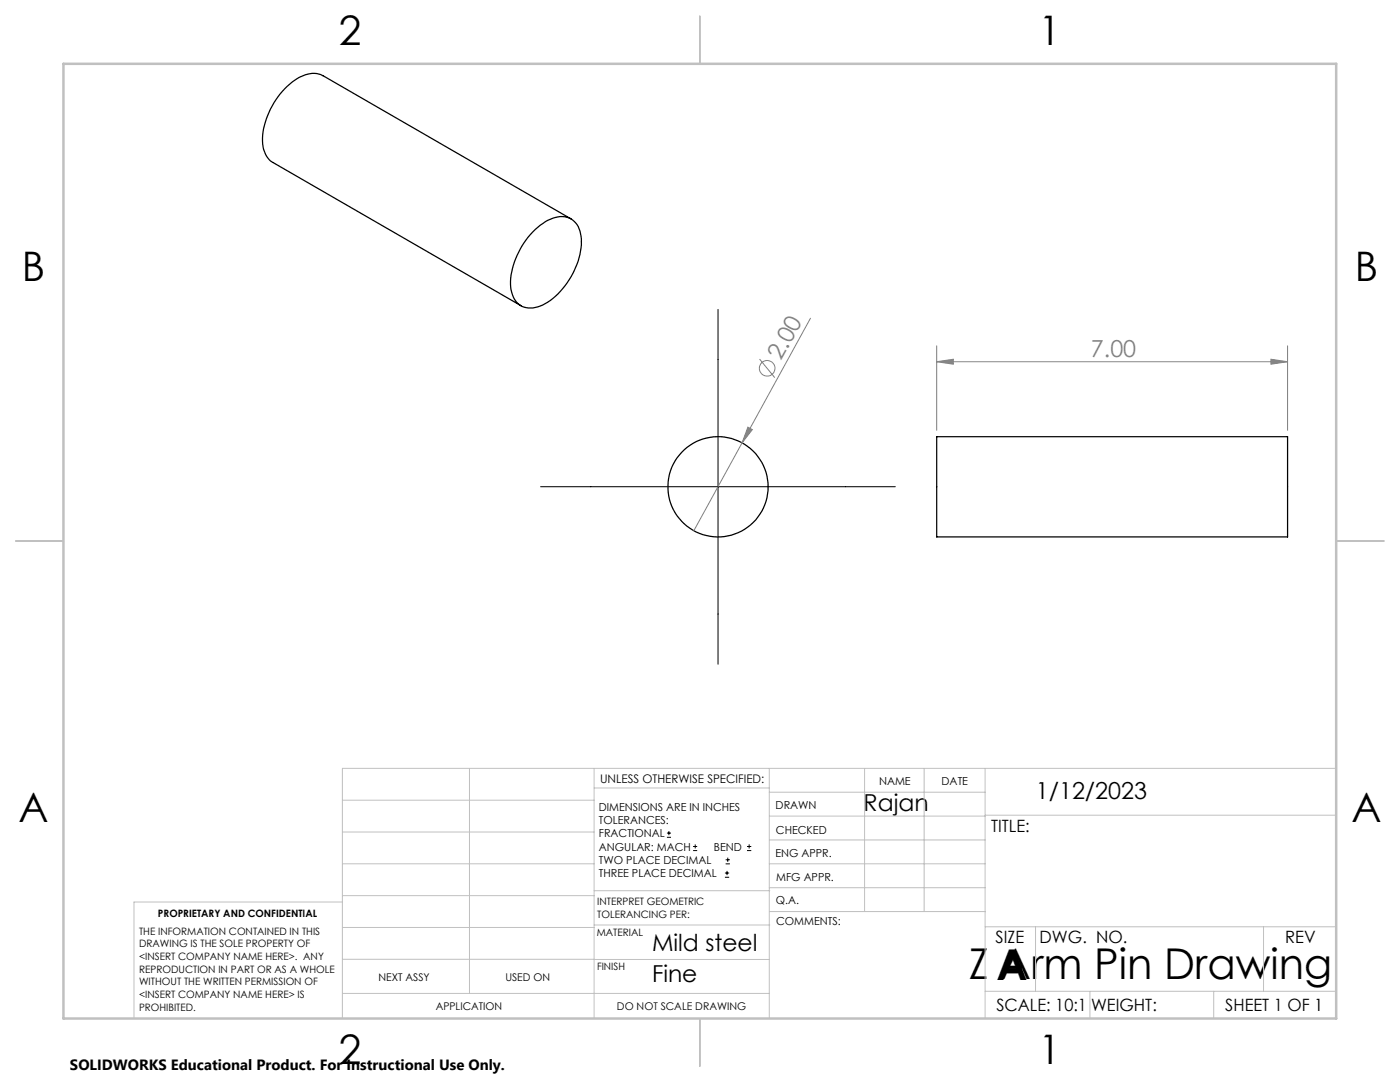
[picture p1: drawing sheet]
<svg xmlns="http://www.w3.org/2000/svg" width="279mm" height="216mm" viewBox="0 0 279 216" stroke-linecap="round" stroke-linejoin="round" font-family="sans-serif">
<g fill="none" stroke="#000" stroke-width=".25">
<path d="M106.8 45.8a7.8 7.8 0 0 1 5.9-2.5 4 4 0 0 1 3.3 3.8 15 15 0 0 1-4.7 11.6 7.6 7.6 0 0 1-6.3 2.7 4.2 4.2 0 0 1-3.1-4.1 15.5 15.5 0 0 1 4.9-11.5zM113.9 43.7l-49.4-28.6a4.7 4.7 0 0 0-4.7 .3 15.4 15.4 0 0 0-7.4 13.3 4.5 4.5 0 0 0 2.1 3.7l49.5 28.6M186.9 87.1h70.1v20h-70.1z"/>
<circle cx="143.3" cy="97.1" r="10"/>
</g>
<g fill="none" stroke="#808080" stroke-width=".2">
<path d="M151.6 71.6l3 3.8M161.7 63.5l-23.2 42.4M186.9 72.2l3.4-.5v1zM186.9 69v16.9M186.9 72.2h70.1M253.6 71.7l3.4 .5-3.4 .5zM257 69v16.9M149.3 85.2l.8 .5-2 2.7z"/>
<circle cx="153.1" cy="73.5" r="1.55"/>
</g>
<g fill="none" stroke="#000" stroke-width=".2">
<path d="M143.3 61.7v70.8M107.9 97.1h70.8M133.1 167.1h.8M133.1 166.2h.8M133.5 165.8v.9M138.3 169.7h.8M138.3 168.9h.8M138.7 168.5v.8M144.7 175h.8M144.7 174.2h.8M144.8 172.4h.9M144.8 171.6h.9"/>
<path d="M145.1 173.8v.8M145.2 171.1v.9M149.1 169.7h.8M149.1 168.9h.8M149.5 168.5v.8"/>
</g>
<g fill="none" stroke="#c0c0c0" stroke-width=".2">
<path d="M68.3 159.7h50.3M93.7 153.3v44.9M118.6 153.3v49.9M118.6 157.2h34.9M153.5 153.3v49.9M153.5 158.1h43.1M172.5 153.3v28.6M184.4 153.3v28.6M196.6 153.3v49.9M266.7 153.3h-198.4v49.9M68.3 178.7h50.3M68.3 172.4h50.3"/>
<path d="M68.3 166h50.3M68.3 180h-41.6v23.2M118.6 177.7h35M153.5 167.6h43.1M153.5 162.8h43.1M153.5 172.4h43.1M153.5 177.1h43.1M196.6 162.7h70.1M68.3 198.2h85.2M68.3 191.4l85.2 .1M68.3 185.1h50.3M118.6 184.6h35"/>
<path d="M153.6 181.9h43M196.6 197.8h70.1M196.6 184.9h70.1M206.7 184.9v12.9M217.5 197.8v5.4M242.2 197.8v5.4M252.2 184.9v12.9"/>
</g>
<path d="M139.7 3.2v9.5M3.1 107.9h9.6M266.7 107.9h9.5M139.7 203.2v9.6" fill="none" stroke="#c0c0c0" stroke-width=".25"/>
<path d="M12.7 12.7h254v190.5h-254z" fill="none" stroke="#c0c0c0" stroke-width=".5"/>
<g fill="#808080">
<path d="M149.3 85.2l.8 .5-2 2.7z"/>
<path d="M253.6 71.7l3.4 .5-3.4 .5zM186.9 72.2l3.4-.5v1z"/>
</g>
<g font-size="8.5">
<text x="193.3" y="195.4">Z Arm Pin Drawing</text>
<text x="198.9" y="195.5">A</text>
</g>
<g font-size="8.1">
<text x="67.6" y="8.9">2</text>
<text x="207.3" y="8.9">1</text>
<text x="4.4" y="56.1">B</text>
<text x="270.4" y="56.1">B</text>
<text x="3.7" y="164.1">A</text>
<text x="269.7" y="164.1">A</text>
<text x="67.6" y="212.4">2</text>
<text x="207.3" y="212.4">1</text>
</g>
<g font-size="4.7" fill="#808080">
<text x="217.7" y="71.1">7.00</text>
<text x="155.9" y="72.1" transform="rotate(-61 155.9 72.1)">2.00</text>
</g>
<g font-size="4.7">
<text x="172.3" y="161.9">Rajan</text>
<text x="206.7" y="159.4">1/12/2023</text>
<text x="130.1" y="189.7">Mild steel</text>
<text x="130.1" y="196">Fine</text>
</g>
<g font-size="3.4">
<text x="197.8" y="166">TITLE:</text>
<text x="198.7" y="188.1">SIZE</text>
<text x="207.5" y="188.1">DWG. NO.</text>
<text x="256.5" y="188.2">REV</text>
<text x="198.8" y="201.7">SCALE: 10:1</text>
<text x="217.7" y="201.8">WEIGHT:</text>
<text x="244.5" y="201.7">SHEET 1 OF 1</text>
</g>
<text font-size="3" x="14" y="213.5">SOLIDWORKS Educational Product. For Instructional Use Only.</text>
<text font-size="2.4" x="119.8" y="156.2">UNLESS OTHERWISE SPECIFIED:</text>
<g font-size="2.2">
<text x="119.5" y="161.8">DIMENSIONS ARE IN INCHES</text>
<text x="154.8" y="161.4">DRAWN</text>
<text x="175.4" y="156.6">NAME</text>
<text x="187.9" y="156.7">DATE</text>
<text x="119.5" y="164.4">TOLERANCES:</text>
<text x="119.5" y="167.1">FRACTIONAL</text>
<text x="154.9" y="166.3">CHECKED</text>
<text x="119.5" y="169.7">ANGULAR: MACH</text>
<text x="119.5" y="172.4">TWO PLACE DECIMAL</text>
<text x="142.5" y="169.7">BEND</text>
<text x="154.8" y="171">ENG APPR.</text>
<text x="119.5" y="175">THREE PLACE DECIMAL</text>
<text x="154.9" y="175.7">MFG APPR.</text>
<text x="154.9" y="180.4">Q.A.</text>
<text x="154.9" y="184.6">COMMENTS:</text>
</g>
<g font-size="2.1">
<text x="75.5" y="195.7">NEXT ASSY</text>
<text x="100.9" y="195.7">USED ON</text>
<text x="86.9" y="201.5">APPLICATION</text>
<text x="123.1" y="201.6">DO NOT SCALE DRAWING</text>
</g>
<g font-size="2">
<text x="31.5" y="182.9">PROPRIETARY AND CONFIDENTIAL</text>
<text x="119.2" y="180.6">INTERPRET GEOMETRIC</text>
<text x="119.2" y="183.1">TOLERANCING PER:</text>
<text x="27.8" y="186.5">THE INFORMATION CONTAINED IN THIS</text>
<text x="27.8" y="189">DRAWING IS THE SOLE PROPERTY OF</text>
<text x="27.8" y="191.6">&lt;INSERT COMPANY NAME HERE&gt;. ANY</text>
<text x="119.1" y="186.7">MATERIAL</text>
<text x="27.8" y="194.1">REPRODUCTION IN PART OR AS A WHOLE</text>
<text x="27.8" y="196.6">WITHOUT THE WRITTEN PERMISSION OF</text>
<text x="119.1" y="193.5">FINISH</text>
<text x="27.8" y="199.1">&lt;INSERT COMPANY NAME HERE&gt; IS</text>
<text x="27.8" y="201.7">PROHIBITED.</text>
</g>
</svg>
